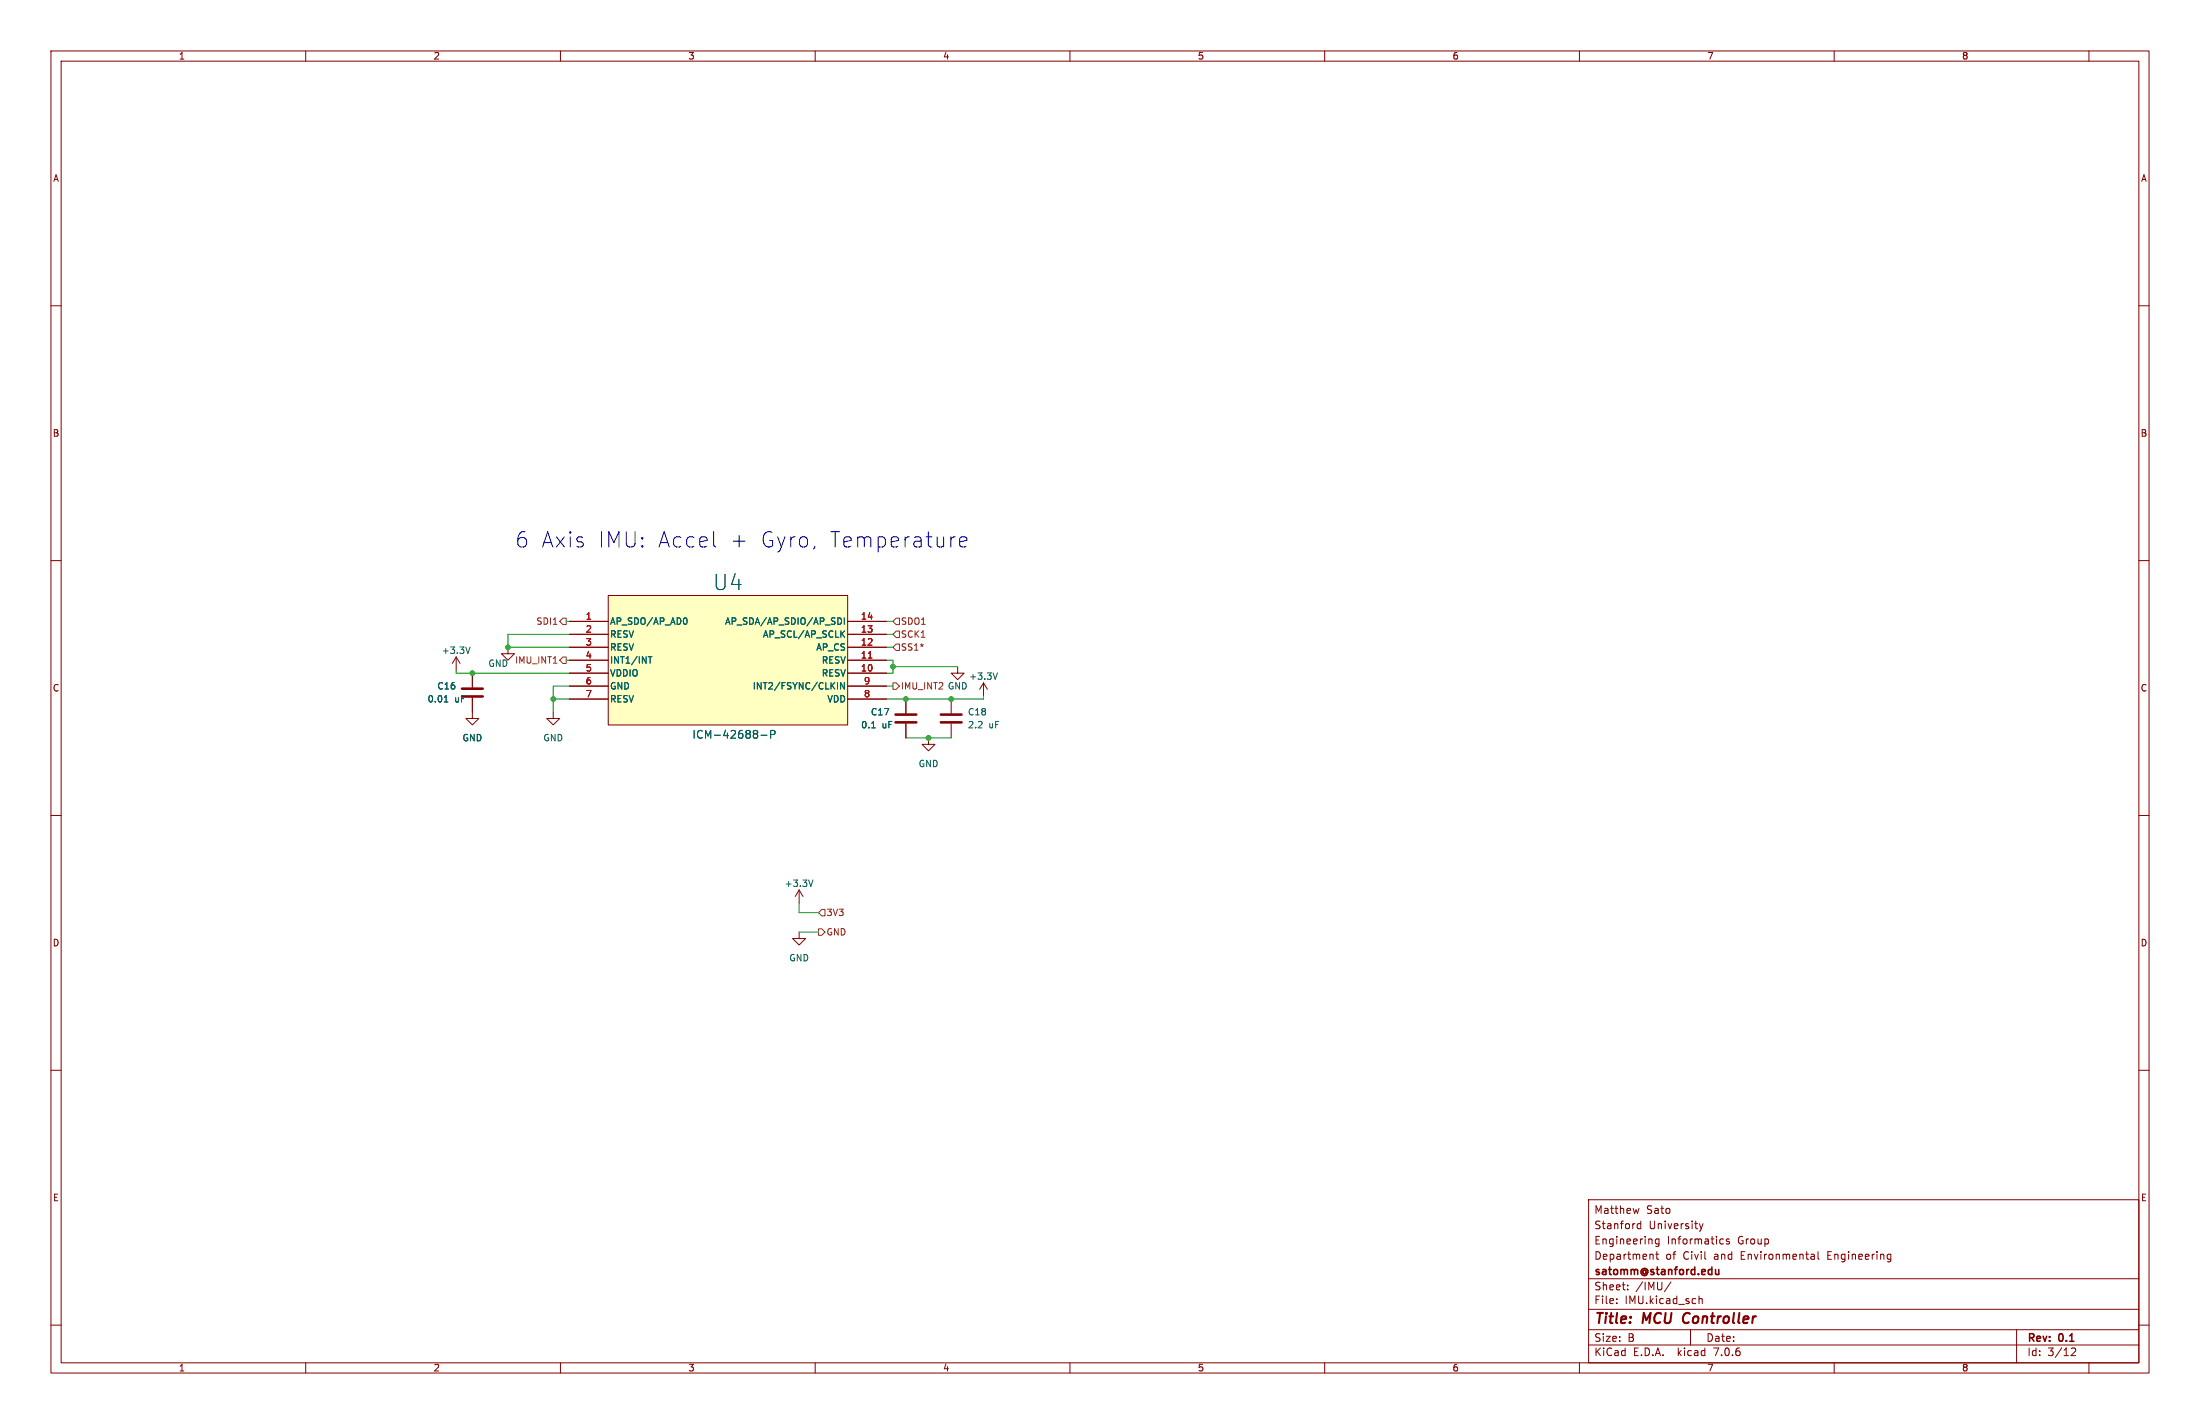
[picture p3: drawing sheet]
<svg xmlns="http://www.w3.org/2000/svg" width="432mm" height="279mm" viewBox="0 0 432 279" stroke-linecap="round" stroke-linejoin="round" font-family="sans-serif">
<g fill="none" stroke="#840000" stroke-width=".2">
<path d="M10 10h411.8v259.4h-411.8zM12 12h407.8v255.4h-407.8zM60 10v2M110 10v2M160 10v2M210 10v2M260 10v2M310 10v2M360 10v2M410 10v2M10 60h2M419.8 60h2"/>
<path d="M10 110h2M119.4 116.8h47v25.4h-47zM419.8 110h2M89.5 128.9l-.7 1.3M89.5 128.9v2.5M89.5 128.9l.8 1.3M92.7 136.9v4.1h1.3l-1.3 1.2-1.3-1.2h1.3M92.7 132.1v2.8M99.7 127v1.3h1.3l-1.3 1.2-1.3-1.2h1.3M108.6 139.7v1.3h1.3l-1.3 1.2-1.3-1.2h1.3M111.8 121.9h7.6M111.8 129.5h7.6"/>
<path d="M111.8 132.1h7.6M111.8 134.6h7.6M111.8 137.2h7.6M111.8 127h7.6M111.8 124.5h7.6M166.4 121.9h7.6M166.4 129.5h7.6M166.4 132.1h7.6M166.4 134.6h7.6M166.4 137.2h7.6M166.4 127h7.6M166.4 124.5h7.6"/>
<path d="M177.8 137.2v2.8M186.7 137.2v2.8M188 130.8v1.3h1.2l-1.2 1.3-1.3-1.3h1.3M193 134l-.7 1.3M193 134v2.5M193 134l.8 1.3M10 160h2M177.8 142v2.8M182.2 144.8v1.3h1.3l-1.3 1.2-1.2-1.2h1.2M186.7 142v2.8M419.8 160h2M156.8 174.6l-.7 1.3"/>
<path d="M156.8 174.6v2.6M156.8 174.6l.8 1.3M156.8 182.9v1.3h1.3l-1.3 1.2-1.2-1.2h1.2M10 210h2M419.8 210h2M311.8 235.4h108v32h-108zM321.7 237.1l-.3 1M322 239.6v1.5M10 260h2M311.8 256.9h108M311.8 250.9h108M317.3 255.6v.2"/>
<path d="M317.3 254.9v.1M319.5 252.9v.2M319.5 252.2v.1M322 240.2l-.4-.1-.3 .3 .2 .6h.5M324.4 246.2l.1 .9M325 246.1h.5M325.2 245.6v1.3l.3 .2M325.6 243.1v1.2l-.3 .3-.3-.1M325.6 243.2l-.4-.1-.3 .3 .1 .6h.6M328 251.5l-1.3 1.9M333.5 254.3v1.5M333.5 254.9l.2-.1 .3 .1 .1 .9"/>
<path d="M333.5 240.1l.4 1M333.9 241.1l-.4 .5M334.3 240.1l-.4 1M337.8 243.1l.5 .1M338.3 244l-.5 .1M339.4 243.2l-.4-.1-.2 .2 .1 .2 .5 .2v.3h-.6M355.6 246.1l.4 .1 .1 .9M356.1 247l-.5 .1M356.1 246.4l-.5 .1M356.8 245.6v1.3l.2 .2M370.7 246.1l.4 .1M371.1 247l-.4 .1"/>
<path d="M371.1 246.1v1.2l-.3 .3M419.8 260h2M60 267.4v2M110 267.4v2M160 267.4v2M210 267.4v2M260 267.4v2M310 267.4v2M311.8 263.9h108M311.8 260.9h108M331.8 260.9v3M360 267.4v2"/>
<path d="M395.8 260.9v6.5M406.5 264.6l.6-.1 .2 .1 .1 .3-.9 1.1h.9M410 267.4v2"/>
</g>
<path d="M330.6 257.9l-.1 .2a1.24 1.24 0 0 0 .1 1.4" fill="none" stroke="#840000" stroke-width=".4"/>
<path d="M336.7 249.1l.1 .9 .3 .1 .3-.2M337.4 249.1v1" fill="none" stroke="#840000" stroke-width=".3"/>
<path d="M90.7 136.7h4M90.7 135.1h4M175.8 141.7h4M175.8 140.2h4M184.7 141.7h4M184.7 140.2h4" fill="none" stroke="#840000" stroke-width=".51"/>
<g fill="none" stroke="#006464" stroke-width=".2">
<path d="M87.2 137.7h.7M87.4 136.7l.2-.2v1.2M92.3 126.9l-.5 1.3M127.2 128.8h.8M127.6 128.8v1.3M134.6 121.2a.79 .79 0 0 1 0 1.3M164.4 133.9v1.3M164.4 121.2a.64 .64 0 0 1 .8 .7 .64 .64 0 0 1-.8 .6M165.2 124.3l.6 .7M165.7 133.9v1.3l-.7-1.3v1.3M165.7 121.2v1.3M165.8 123.8l-.8 .7"/>
<path d="M195.8 132l-.5 1.3M149.4 144.3h1.1M151.3 144.1l.7-.1 .1-.2v-.3l-.3-.2h-.5v1.5M171.1 142.8h.7M159.6 172.7l-.5 1.2"/>
</g>
<path d="M119.4 116.8h47v25.4h-47z" fill="#ffffc2" stroke="#ffffc2" stroke-width=".2"/>
<path d="M170.4 129.1h.7" fill="none" stroke="#a90000" stroke-width=".2"/>
<path d="M110.5 128.9h.6v1.3h-.6l-.6-.7zM110.5 121.3h.6v1.3h-.6l-.6-.7zM175.3 134h.6l.6 .6-.6 .7h-.6zM175.9 121.3h.6v1.3h-.6l-.6-.7zM175.9 126.4h.6v1.2h-.6l-.6-.6zM175.9 123.8h.6v1.3h-.6l-.6-.6zM161.3 178.4h.6v1.3h-.6l-.6-.6zM160.7 182.2h.6l.6 .7-.6 .6h-.6z" fill="none" stroke="#725600" stroke-width=".2"/>
<path d="M140.1 104.3v2.6l.1 .3 .3 .1M159.9 107.2l-.3 .6M187.5 105.3l-.6 .2M188.4 106.3l1.4-.3-.2-.5-.8-.2-.3 .2-.1 .3v1.1l.1 .3 .3 .1 .8-.1" fill="none" stroke="#0000c2" stroke-width=".2"/>
<g fill="none" stroke="#009600" stroke-width=".2">
<path d="M89.5 131.4v.7h22.3M108.6 137.2h3.2M111.1 121.9h.7M111.1 129.5h.7M111.8 124.5h-12.1v2.5h12.1M111.8 134.6h-3.2v5.1M174 124.5h1.3M174 129.5h1.3v2.6h-1.3M174 121.9h1.3M174 134.6h1.3M174 127h1.3M175.3 130.8h12.7"/>
<path d="M193 136.5v.7h-19M177.8 144.8h8.9M156.8 177.2v1.9h3.9M156.8 182.9h3.9"/>
</g>
<g fill="#009600" stroke="#009600" stroke-width=".2">
<circle cx="92.7" cy="132.1" r=".46"/>
<circle cx="99.7" cy="127" r=".46"/>
<circle cx="108.6" cy="137.2" r=".46"/>
<circle cx="177.8" cy="137.2" r=".46"/>
<circle cx="182.2" cy="144.8" r=".46"/>
<circle cx="175.3" cy="130.8" r=".46"/>
<circle cx="186.7" cy="137.2" r=".46"/>
</g>
<g font-size="4.2" fill="#0000c2">
<text x="101" y="107.7">6 Axis</text>
<text x="117" y="107.7">IMU: Accel</text>
<text x="142.5" y="107.7">+</text>
<text x="148.4" y="107.7">Gyro,</text>
<text x="161.8" y="107.7">Temperature</text>
</g>
<text font-size="4.2" fill="#006464" x="139.9" y="116">U4</text>
<g font-size="2.8" fill="#840000">
<text x="312.8" y="260.3">Title:</text>
<text x="322.5" y="260.3">MCU</text>
<text x="331.2" y="260.3">Controller</text>
</g>
<text font-size="2.1" fill="#006464" x="135.8" y="145.1">ICM-42688-P</text>
<g font-size="2.1" fill="#840000">
<text x="312.8" y="238.4">Matthew</text>
<text x="323.1" y="238.4">Sato</text>
<text x="312.8" y="244.4">Engineering</text>
<text x="312.8" y="241.4">Stanford</text>
<text x="323.6" y="241.4">University</text>
<text x="327.2" y="244.4">Informatics</text>
<text x="341.1" y="244.4">Group</text>
<text x="312.8" y="250.6">satomm@stanford.edu</text>
<text x="312.8" y="247.4">Department</text>
<text x="326.9" y="247.4">of</text>
<text x="330.4" y="247.4">Civil</text>
<text x="336.6" y="247.4">and</text>
<text x="341.9" y="247.4">Environmental</text>
<text x="359.1" y="247.4">Engineering</text>
<text x="312.8" y="256.1">File:</text>
<text x="312.8" y="253.4">Sheet:</text>
<text x="318.9" y="256.1">IMU.kicad_sch</text>
<text x="321" y="253.4">/IMU/</text>
<text x="312.8" y="263.5">Size:</text>
<text x="319.5" y="263.5">B</text>
<text x="334.8" y="263.5">Date:</text>
<text x="397.8" y="263.7">Rev:</text>
<text x="404.2" y="263.7">0.1</text>
<text x="312.8" y="266.3">KiCad</text>
<text x="320.5" y="266.3">E.D.A.</text>
<text x="329.4" y="266.3">kicad</text>
<text x="336.6" y="266.3">7.0.6</text>
<text x="397.8" y="266.3">Id:</text>
<text x="401.9" y="266.3">3/12</text>
</g>
<g font-size="1.8" fill="#840000">
<text x="35" y="11.9">1</text>
<text x="85" y="11.9">2</text>
<text x="135" y="11.9">3</text>
<text x="185" y="11.9">4</text>
<text x="235" y="11.9">5</text>
<text x="285" y="11.9">6</text>
<text x="335" y="11.9">7</text>
<text x="385" y="11.9">8</text>
<text x="10.3" y="35.9">A</text>
<text x="420.1" y="35.9">A</text>
<text x="10.3" y="85.9">B</text>
<text x="420.1" y="85.9">B</text>
<text x="10.3" y="135.9">C</text>
<text x="420.1" y="135.9">C</text>
<text x="10.3" y="185.9">D</text>
<text x="420.1" y="185.9">D</text>
<text x="10.3" y="235.9">E</text>
<text x="420.1" y="235.9">E</text>
<text x="35" y="269.3">1</text>
<text x="85" y="269.3">2</text>
<text x="135" y="269.3">3</text>
<text x="185" y="269.3">4</text>
<text x="235" y="269.3">5</text>
<text x="285" y="269.3">6</text>
<text x="335" y="269.3">7</text>
<text x="385" y="269.3">8</text>
</g>
<g font-size="1.8" fill="#725600">
<text x="105.2" y="122.8">SDI1</text>
<text x="176.7" y="122.8">SDO1</text>
<text x="176.7" y="125.3">SCK1</text>
<text x="101" y="130.4">IMU_INT1</text>
<text x="176.7" y="127.9">SS1*</text>
<text x="176.7" y="135.5">IMU_INT2 GND</text>
<text x="162.1" y="179.9">3V3</text>
<text x="162.1" y="183.7">GND</text>
</g>
<g font-size="1.8" fill="#a90000">
<text x="114.9" y="121.7">1</text>
<text x="114.9" y="124.2">2</text>
<text x="168.9" y="124.2">13</text>
<text x="168.9" y="121.7">14</text>
<text x="114.9" y="129.3">4</text>
<text x="114.9" y="131.8">5</text>
<text x="114.9" y="126.7">3</text>
<text x="168.9" y="131.8">10</text>
<text x="168.9" y="129.3">11</text>
<text x="168.9" y="126.7">12</text>
<text x="114.9" y="134.4">6</text>
<text x="114.9" y="136.9">7</text>
<text x="169.5" y="136.9">8</text>
<text x="169.5" y="134.4">9</text>
</g>
<g font-size="1.8" fill="#006464">
<text x="119.6" y="122.8">AP_SDO/AP_AD0</text>
<text x="119.6" y="125.3">RESV</text>
<text x="142.2" y="122.8">AP_SDA/AP_SDIO/AP_SDI</text>
<text x="149.6" y="125.3">AP_SCL/AP_SCLK</text>
<text x="86.6" y="128.5">+3.3V</text>
<text x="95.8" y="131">GND</text>
<text x="119.6" y="130.4">INT1/INT</text>
<text x="119.6" y="127.9">RESV</text>
<text x="160.1" y="127.9">AP_CS</text>
<text x="161.2" y="130.4">RESV</text>
<text x="85.7" y="135.5">C16</text>
<text x="119.6" y="132.9">VDDIO</text>
<text x="119.6" y="135.5">GND</text>
<text x="147.6" y="135.5">INT2/FSYNC/CLKIN</text>
<text x="161.2" y="132.9">RESV</text>
<text x="190.1" y="133.6">+3.3V</text>
<text x="83.8" y="138">0.01</text>
<text x="89.2" y="138">uF</text>
<text x="119.6" y="138">RESV</text>
<text x="162.3" y="138">VDD</text>
<text x="168.9" y="143.1">0.1</text>
<text x="170.8" y="140.6">C17</text>
<text x="173.1" y="143.1">uF</text>
<text x="189.9" y="140.6">C18</text>
<text x="189.9" y="143.1">2.2</text>
<text x="194.1" y="143.1">uF</text>
<text x="90.7" y="145.6">GND</text>
<text x="106.5" y="145.6">GND</text>
<text x="180.2" y="150.7">GND</text>
<text x="153.9" y="174.2">+3.3V</text>
<text x="154.8" y="188.8">GND</text>
</g>
</svg>
